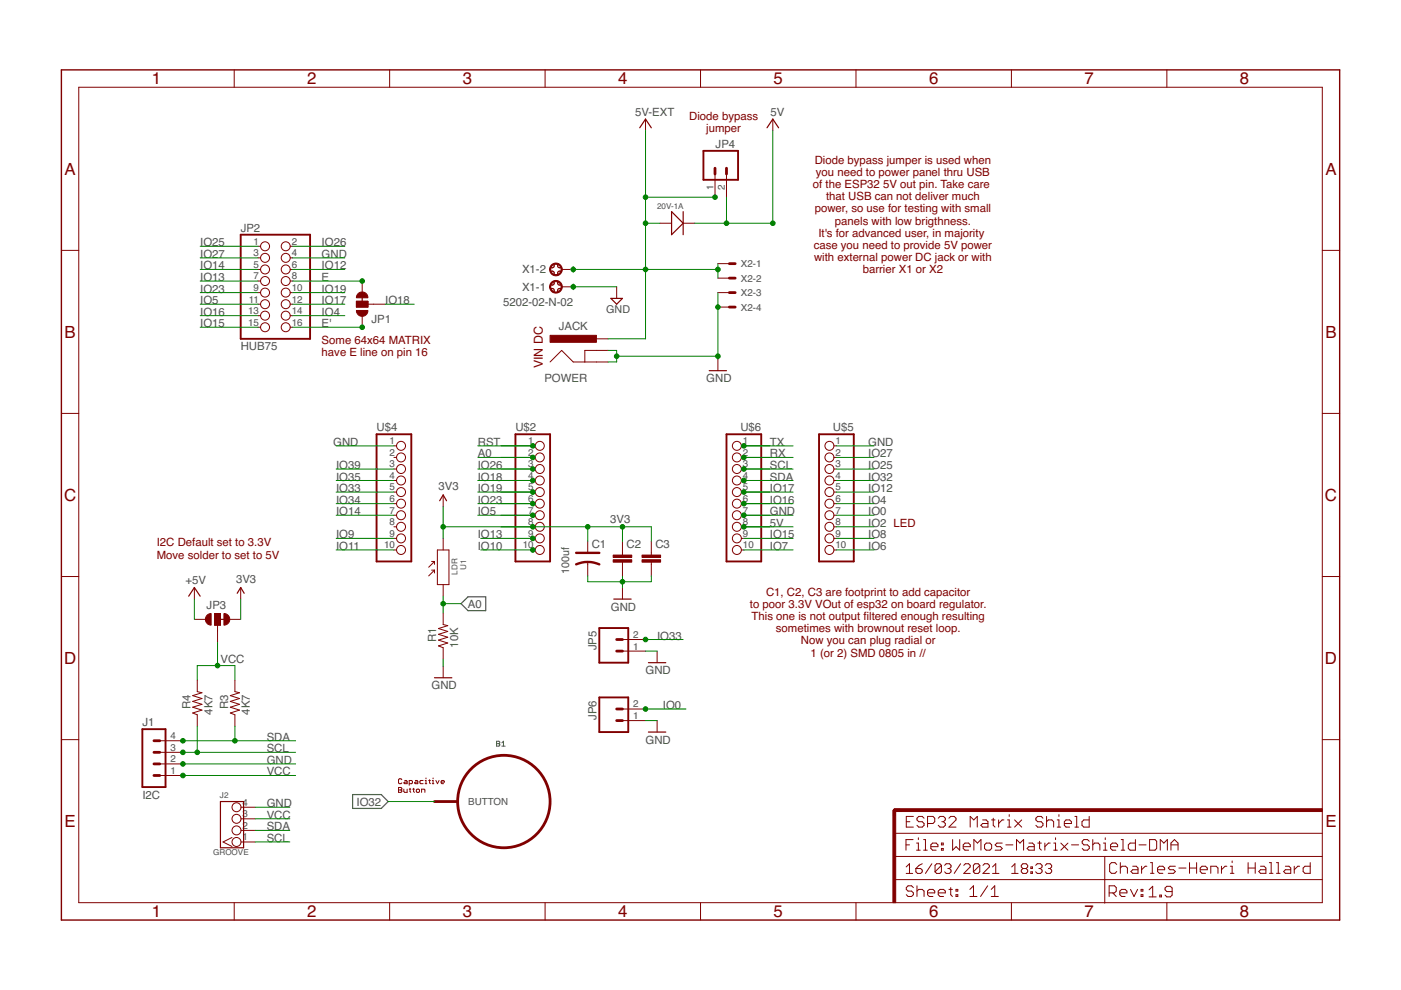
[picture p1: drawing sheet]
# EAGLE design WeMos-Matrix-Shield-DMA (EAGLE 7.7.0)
NAME (FRAME-A4L): CNAME: ESP32 Matrix Shield; CREVISION: 1.9; DESIGNER: Charles-Henri Hallard

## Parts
B1  BUTTON_PASSIVE6MM  [BUTTON_PASSIVE_6MM]
C1  100uf  DIP-ALUMINUM-47UF-16V(D5-H7MM)  [PC-D5.3MM]
C2  CAP0805-CAP-LARGEPADS  [0805-CAP-LARGEPADS]
C3  CAP0805-CAP-LARGEPADS  [0805-CAP-LARGEPADS]
D3  20V-1A  SMD-DIODE-SCHOTTKY-20V-1A(SOD-123)  [SOD-123]
J1  I2C  CON_HEADER_1X04SMALLHOLE  [1X04_LOCK_HOLE]
J2  GROOVE  TWIG-2.0-DIP  [2.0_1X4]
JACK  POWER  POWER_JACKPTH  [POWER_JACK_PTH]
JP1  JUMPER-PAD-3-2OF3_NC_BY_TRACE_LARGE  [PAD-JUMPER-3-2OF3_NC_BY_TRACE_YES_SILK_LARGE]
JP2  HUB75  HEADER-2X8  [2X08]
JP3  JUMPER-PAD-3-2OF3_NC_BY_TRACE_LARGE  [PAD-JUMPER-3-2OF3_NC_BY_TRACE_YES_SILK_LARGE]
JP4  M02  [1X02]
JP5  M02  [1X02]
JP6  M02  [1X02]
P2  PADSMALL  [PAD-SMALL]
R1  10K  RESISTOR0805-RES  [0805-RES]
R3  4K7  RESISTOR0805-RES  [0805-RES]
R4  4K7  RESISTOR0805-RES  [0805-RES]
U1  LDR  PHOTORESISTOR-5528-10K(2P-5.0X4.2MM)  [SNR2-3.0]
U$2  PINHD-1X10  [1X10-BIG]
U$4  PINHD-1X10  [1X10-BIG]
U$5  PINHD-1X10  [1X10-BIG]
U$6  PINHD-1X10  [1X10-BIG]
X1  5202-02-N-02  [5202-02-N-02]
X2  KK-156-4  [KK-156-4]

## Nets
3V3: C1.+ C2.1 C3.1 JP3.3 U1.2 U$2.8
5V: D3.- JP3.1 JP4.2 U$6.8 ; supply symbol labelled +5V
5V-EXT: D3.+ JACK.PWR JP4.1 X1.2 X2.1 X2.2
A0: R1.2 U1.1 U$2.2
E: JP1.3 JP2.8
E': JP1.1 JP2.16
GND: C1.- C2.2 C3.2 J1.2 J2.4 JACK.GND JACK.GNDBREAK JP2.4 JP5.1 JP6.1 R1.1 U$4.1 U$5.1 U$6.7 X1.1 X2.3 X2.4
IO0: JP6.2 U$5.7
IO2: U$5.8
IO4: JP2.14 U$5.6
IO5: JP2.11 U$2.7
IO6: U$5.10
IO7: U$6.10
IO8: U$5.9
IO9: U$4.9
IO10: U$2.10
IO11: U$4.10
IO12: JP2.6 U$5.5
IO13: JP2.7 U$2.9
IO14: JP2.5 U$4.7
IO15: JP2.15 U$6.9
IO16: JP2.13 U$6.6
IO17: JP2.12 U$6.5
IO18: JP1.2 U$2.4
IO19: JP2.10 U$2.5
IO23: JP2.9 U$2.6
IO25: JP2.1 U$5.3
IO26: JP2.2 U$2.3
IO27: JP2.3 U$5.2
IO32: B1.BUTTON U$5.4
IO33: JP5.2 U$4.5
IO34: P2.1 U$4.6
IO35: U$4.4
IO39: U$4.3
RST: U$2.1
RX: U$6.2
SCL: J1.3 J2.1 R4.1 U$6.3
SDA: J1.4 J2.2 R3.1 U$6.4
TX: U$6.1
VCC: J1.1 J2.3 JP3.2 R3.2 R4.2
Unconnected: U$4.2 U$4.8

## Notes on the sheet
- Diode bypass
  jumper
- Diode bypass jumper is used when
  you need to power panel thru USB
  of the ESP32 5V out pin. Take care 
  that USB can not deliver much
  power, so use for testing with small
  panels with low brigthness.
  It's for advanced user, in majority 
  case you need to provide 5V power
  with external power DC jack or with
  barrier X1 or X2
- VIN DC
- Some 64x64 MATRIX
  have E line on pin 16
- LED
- I2C Default set to 3.3V 
  Move solder to set to 5V
- C1, C2, C3 are footprint to add capacitor
  to poor 3.3V VOut of esp32 on board regulator.
  This one is not output filtered enough resulting
  sometimes with brownout reset loop.
  Now you can plug radial or
  1 (or 2) SMD 0805 in //
- File:

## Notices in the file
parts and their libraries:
SparkFun-Aesthetics: Licensing: Creative Commons ShareAlike 4.0 International - https://creativecommons.org/licenses/by-sa/4.0
microbuilder: This work is placed in the public domain, and may be freely used for commercial and non-commercial work with the following conditions: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
